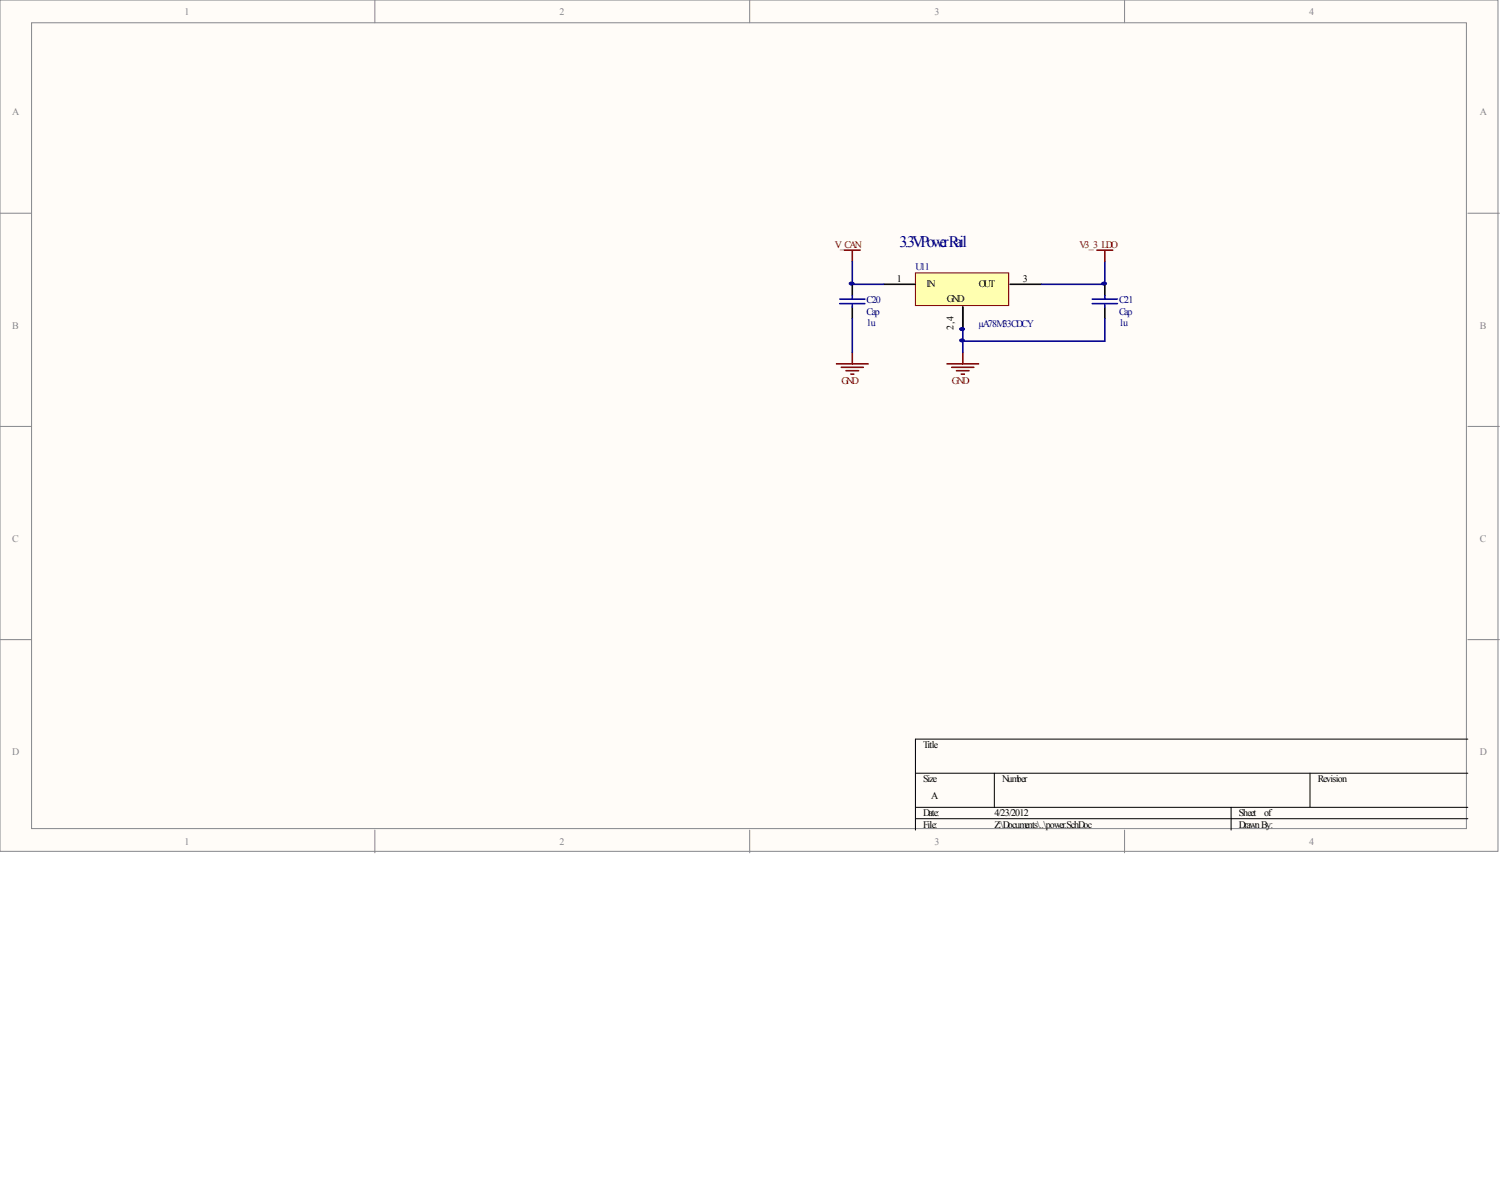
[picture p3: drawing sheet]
<svg xmlns="http://www.w3.org/2000/svg" width="241mm" height="190mm" viewBox="0 0 241 190" stroke-linecap="round" stroke-linejoin="round" font-family="sans-serif">
<g fill="#fffcf8" stroke="#85878c" stroke-width=".16">
<path d="M0 0h240.8v136.9h-240.8z"/>
<path d="M5.1 3.7h230.6v129.5h-230.6z"/>
</g>
<path d="M60.3 0v3.7M120.5 0v3.7M180.8 0v3.7M0 34.3h5.1M236 34.3h5M0 68.6h5.1M236 68.6h5M0 102.8h5.1M236 102.8h5M60.3 133.4v3.7M120.5 133.4v3.7M180.8 133.4v3.7" fill="none" stroke="#85878c" stroke-width=".16"/>
<path d="M236 118.8h-88.8v14.6M147.2 124.3h88.8M147.2 129.8h88.8M147.2 131.6h88.8M159.9 124.3v5.5M197.9 129.8v3.6M210.6 124.3v5.5" fill="none" stroke="#000" stroke-width=".16"/>
<path d="M147.2 43.9h15v5.2h-15z" fill="#ffffb0" stroke="#800000" stroke-width=".16"/>
<path d="M137 45.7v1.8M137 49.4v1.8M142.1 45.7h5.1M154.8 49.4v3.6M162.4 45.7h5.1M177.6 45.7v1.8M177.6 49.4v1.8" fill="none" stroke="#000" stroke-width=".25"/>
<g fill="none" stroke="#800000" stroke-width=".25">
<path d="M134.5 58.5h5.1M135.2 59h3.6M135.7 40.2h2.6M136 59.6h2M137 40.2v1.8M137 56.7v1.8M152.2 58.5h5.1M153 59h3.6M153.8 59.6h2M154.8 56.7v1.8M176.3 40.2h2.6M177.6 40.2v1.8"/>
<path d="M136.8 60.1h.5M154.5 60.1h.5"/>
</g>
<path d="M137 42v3.7h5.1M137 51.2v5.5M154.8 53v3.7M177.6 42v3.7h-10.1M177.6 51.2v3.6h-22.8" fill="none" stroke="#000080" stroke-width=".25"/>
<path d="M135 48.1h4M135 48.8h4M137 47.5v.6M137 48.8v.6M175.6 48.1h4M175.6 48.8h4M177.6 47.5v.6M177.6 48.8v.6" fill="none" stroke="#00f" stroke-width=".25"/>
<g fill="#000080" stroke="#000080" stroke-width=".16">
<path d="M136.6 45.5a.47 .47 0 0 1 .7 .1 .38 .38 0 0 1-.4 .2 .38 .38 0 0 1-.3-.3z"/>
<path d="M154.3 54.6a.47 .47 0 0 1 .8 .1 .38 .38 0 0 1-.5 .3 .38 .38 0 0 1-.3-.4z"/>
<path d="M154.3 52.8a.47 .47 0 0 1 .8 .1 .38 .38 0 0 1-.5 .2 .38 .38 0 0 1-.3-.3z"/>
<path d="M177.2 45.5a.47 .47 0 0 1 .7 .1 .38 .38 0 0 1-.4 .2 .38 .38 0 0 1-.3-.3z"/>
</g>
<text font-size="2.6" fill="#000080" x="144.6" y="39.7">3.3VPowerRail</text>
<g font-size="1.6" fill="#85878c">
<text x="29.7" y="2.3">1</text>
<text x="89.9" y="2.3">2</text>
<text x="150.2" y="2.3">3</text>
<text x="210.5" y="2.3">4</text>
<text x="2" y="18.6">A</text>
<text x="237.9" y="18.6">A</text>
<text x="2" y="52.8">B</text>
<text x="237.9" y="52.8">B</text>
<text x="2" y="87.1">C</text>
<text x="237.9" y="87.1">C</text>
<text x="2" y="121.4">D</text>
<text x="237.9" y="121.4">D</text>
<text x="29.7" y="135.8">1</text>
<text x="89.9" y="135.8">2</text>
<text x="150.2" y="135.8">3</text>
<text x="210.5" y="135.8">4</text>
</g>
<g font-size="1.6" fill="#800000">
<text x="134.2" y="39.8">V_CAN</text>
<text x="173.5" y="39.8">V3_3_LDO</text>
<text x="135.3" y="61.8">GND</text>
<text x="153" y="61.8">GND</text>
</g>
<g font-size="1.6">
<text x="144.2" y="45.3">1</text>
<text x="148.9" y="46.2">IN</text>
<text x="157.3" y="46.2">OUT</text>
<text x="164.4" y="45.3">3</text>
<text x="152.2" y="48.6">GND</text>
<text x="153.3" y="53" transform="rotate(-90 153.3 53)">2,4</text>
<text x="148.4" y="120.3">Title</text>
<text x="148.4" y="125.7">Size</text>
<text x="161.1" y="125.7">Number</text>
<text x="211.9" y="125.7">Revision</text>
<text x="148.4" y="131.2">Date:</text>
<text x="149.7" y="128.5">A</text>
<text x="159.9" y="131.2">4/23/2012</text>
<text x="199.2" y="131.2">Sheet</text>
<text x="203.2" y="131.2">of</text>
<text x="148.4" y="133">File:</text>
<text x="159.9" y="133">Z:\Documents\..\power.SchDoc</text>
<text x="199.2" y="133">DrawnBy:</text>
</g>
<g font-size="1.6" fill="#000080">
<text x="147.2" y="43.4">U11</text>
<text x="139.3" y="52.4">1u</text>
<text x="139.3" y="48.7">C20</text>
<text x="139.3" y="50.6">Cap</text>
<text x="157.3" y="52.6">µA78M33CDCY</text>
<text x="179.9" y="52.4">1u</text>
<text x="179.9" y="48.7">C21</text>
<text x="179.9" y="50.6">Cap</text>
</g>
</svg>
